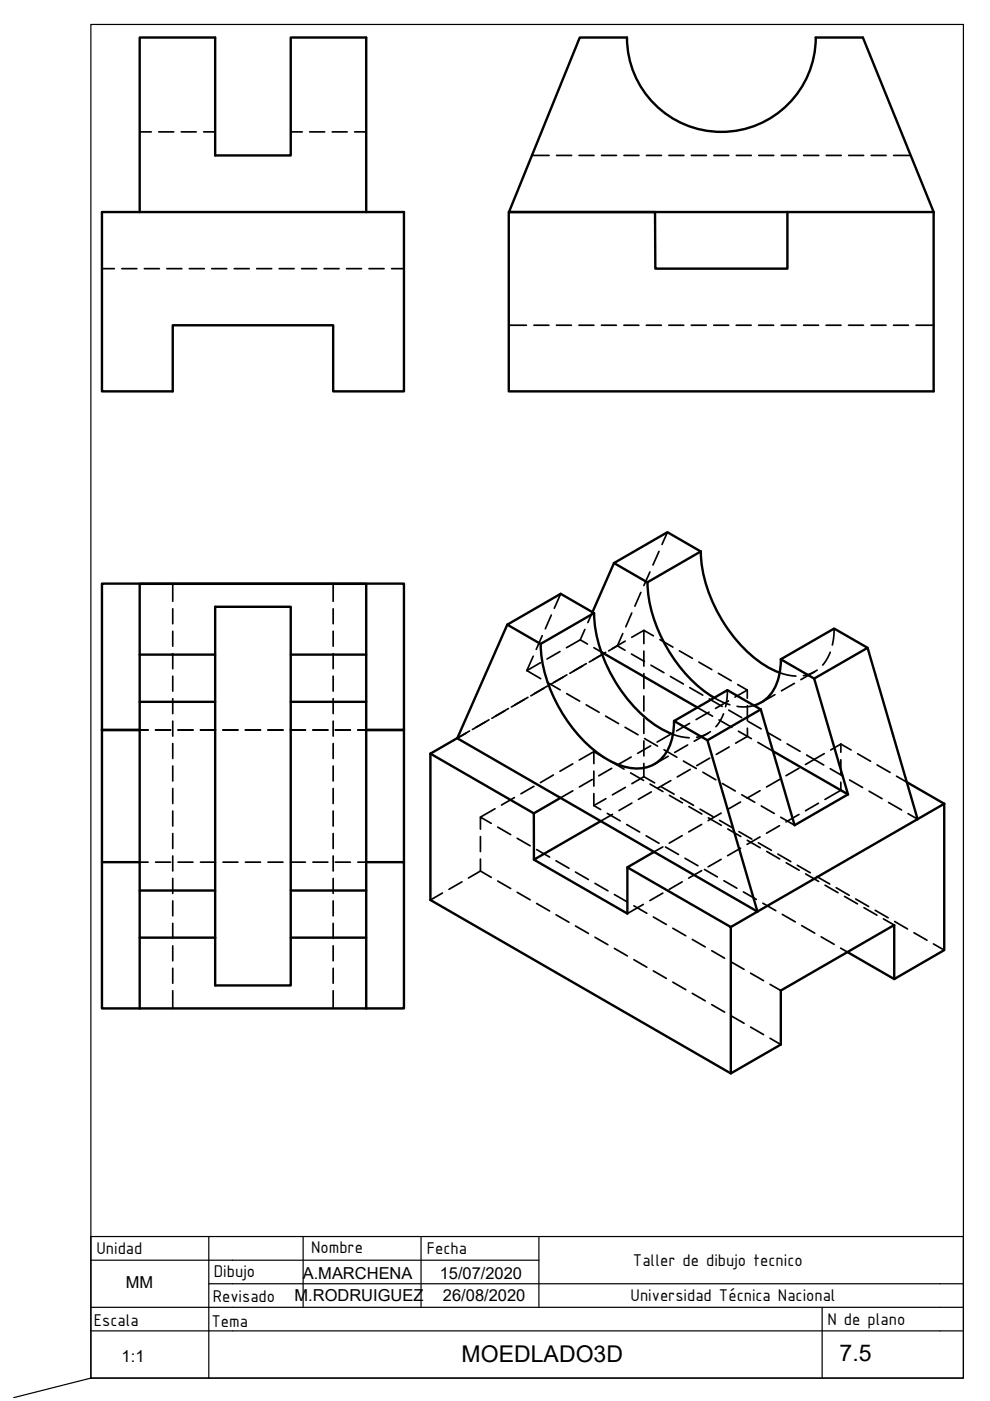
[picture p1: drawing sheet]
<svg xmlns="http://www.w3.org/2000/svg" width="210mm" height="297mm" viewBox="0 0 210 297" stroke-linecap="round" stroke-linejoin="round" font-family="sans-serif">
<!-- layer: MD_Visible -->
<g fill="none" stroke="#000" stroke-width=".51">
<path d="M21.6 45h64v38h-15v-14h-34v14h-15zM29.6 45v-37h16v25h16v-25h16v37M166.9 45v12h-28v-12h-31v38h90.1v-38M166.9 45h-59l15-37 10-.1a20 20 0 0 0 20 20.1 20 20 0 0 0 20.1-20.1l10 .1 15 37M166.9 45h31.1M130.2 119.4l-4.6 10.4M148.6 116.9l-7.1-4.1-11.3 6.6M148.6 116.9l-11.3 6.6-7.1-4.1M148.6 116.9a31.4 31.4 0 0 0 13.6 24.2l3.1 1.5M29.6 138.8v-15h48v15M45.6 128.7h16v80.2h-16zM45.6 138.8h-16v10"/>
<path d="M61.6 138.8h16v10M107.6 132.4l11.3-6.5 7 4.1-11.3 6.5zM107.6 132.4l-10.6 24.1 41.7 24.1M114.6 136.5a31.2 31.2 0 0 0 14.2 24.5 10.9 10.9 0 0 0 9 1.5 8.7 8.7 0 0 0 5-8l.1-1.7M126 130a31.4 31.4 0 0 0 13.6 24.2l3.1 1.5M127.5 138.2l20.4 11.8M137.3 123.4a31.2 31.2 0 0 0 14.1 24.5M165.6 139.8l7 4.1 7.2 24.5M165.6 139.8l11.3-6.5 7 4.1-11.3 6.5M165.6 139.8a10.4 10.4 0 0 1-3.9 8.9l-1.8 .9M183.9 137.4l10.6 36.3M21.6 154.7v-31h64v31h-8"/>
<path d="M21.6 154.7h8M21.6 154.7v28.1M21.6 154.8h8M45.6 148.8h-16v40M61.6 148.8h16v40M77.6 154.8h8M85.6 154.7v28.1M91.3 159.8v31l63.6 36.8M91.3 159.8l21.9 12.6M97 156.5l-5.7 3.3M142.9 152.9l11.3-6.6 7.1 4.1-11.3 6.6zM150 157l10.6 36.3 33.9-19.6"/>
<path d="M161.3 150.4l7.2 24.6 11.3-6.6M163.9 159.3l15.9 9.1M113.2 172.4v9.9M118.8 169.2l-5.6 3.2M127.4 174.1l-14.2 8.2 19.8 11.4v-9.8M192.2 165.8l8 4.6M200.2 170.4v31l-10.6 6.2v-11.5l-24 13.9v11.5l-10.7 6.1v-31M200.2 170.4l-5.7 3.3M29.6 182.8h-8v31h8M29.6 198.8v15M45.6 188.8h-16v10h16M61.6 188.8h16v10h-16"/>
<path d="M77.6 182.8h8v31h-8M77.6 198.8v15M133 183.9l5.7-3.3 21.9 12.7-5.7 3.3zM29.6 213.8h48M179.7 201.9l9.9 5.7"/>
</g>
<!-- layer: MD_Oculto -->
<g fill="none" stroke="#000" stroke-width=".36">
<path d="M29.6 28h2.5M33.7 28h3.1M38.4 28h3.2M43.2 28h2.4M61.6 28h2.5M65.7 28h3.1M70.4 28h3.2M75.2 28h2.4M112.8 33h3.6M118 33h3.2M122.8 33h3.1M127.5 33h3.2"/>
<path d="M132.3 33h3.2M137.1 33h3.1M141.8 33h3.2M146.6 33h3.2M151.3 33h3.2M156.1 33h3.2M160.9 33h3.1M165.6 33h3.2M170.4 33h3.2M175.2 33h3.2M179.9 33h3.2M184.7 33h3.2"/>
<path d="M189.5 33h3.6M21.6 45h2.6M21.6 57h2.6M25.8 45h3.2M25.8 57h3.2M30.6 45h3.2M30.6 57h3.2M35.4 45h3.2M35.4 57h3.2M40.1 45h3.2M40.1 57h3.2M44.9 45h3.2"/>
<path d="M44.9 57h3.2M49.7 45h3.1M49.7 57h3.1M54.4 45h3.2M54.4 57h3.2M59.2 45h3.2M59.2 57h3.2M64 45h3.1M64 57h3.1M68.7 45h3.2M68.7 57h3.2M73.5 45h3.2"/>
<path d="M73.5 57h3.2M78.2 45h3.2M78.2 57h3.2M83 45h2.6M83 57h2.6M107.9 69h3.7M113.2 69h3.2M118 69h3.1M122.8 69h3.1M127.5 69h3.2M132.3 69h3.2M137 69h3.2"/>
<path d="M141.8 69h3.2M146.6 69h3.1M151.3 69h3.2M156.1 69h3.2M160.9 69h3.1M165.6 69h3.2M170.4 69h3.2M175.1 69h3.2M179.9 69h3.2M184.7 69h3.2M189.4 69h3.2M194.2 69h3.8"/>
<path d="M139.7 116.9l-1.3 2.9M141.5 112.8l-1.1 2.6M36.6 123.7v3.8M36.6 129.1v3.1M36.6 133.8v3.2M36.6 138.6v3.2M70.6 123.7v3.8M70.6 129.1v3.1M70.6 133.8v3.2M70.6 138.6v3.2M113.1 139.1l-1.4 3.1M115 134.8l-1.3 2.9"/>
<path d="M116.9 130.4l-1.3 2.9M118.7 138.1l-2.7 1.6M118.9 125.9l-1.4 3.1M123 135.7l1.6 .8M123 135.7l-2.9 1.6M124 133.5l-1 2.2M125.6 129.8l-1 2.2M125.9 137.3l1.6 .9M127.7 138.8l-2.8 1.6M128.4 138.3l-2.7 1.6M130.9 136.9l1.6 1M132 134.3l-1.1 2.6-1.9 1.1"/>
<path d="M132.6 135.9l-2.8 1.6M133.9 138.7l2.7 1.6M133.9 130l-1.2 2.9M135.9 125.6l-1.3 2.9M136.5 133.6l-2.6 1.5M136.5 138v3.2M137.8 121.3l-1.3 2.9M138.5 134.8l-2-1.2v2.9M139.9 135.6l2.8 1.6M144 138l2.8 1.6M176 138.3l-.5 1.1-1.1 1.6M176.9 133.3l-.2 2-.2 1.5"/>
<path d="M29.6 154.7h1.8M29.6 154.8h1.8M33 154.7h3.2M33 154.8h3.2M36.6 143.4v3.1M36.6 148.1v3.2M36.6 152.9v3.2M36.6 157.6v3.2M37.7 154.7h3.2M37.7 154.8h3.2M42.5 154.7h3.2M42.5 154.8h3.2"/>
<path d="M47.3 154.7h3.1M47.3 154.8h3.1M52 154.7h3.2M52 154.8h3.2M56.8 154.7h3.2M56.8 154.8h3.2M61.6 154.7h3.2M61.6 154.8h3.2M66.3 154.7h3.2M66.3 154.8h3.2M70.6 143.4v3.1M70.6 148.1v3.2"/>
<path d="M70.6 152.9v3.2M70.6 157.6v3.2M71.1 154.7h3.2M71.1 154.8h3.2M75.9 154.7h1.7M75.9 154.8h1.7M98.8 155.5l-1.8 1M99.6 155l-2.6 1.5M103.7 152.6l-3.5 2.1M107.8 150.2l-3.5 2.1M111.7 142.2l2.9 1.7M111.9 147.8l-3.5 2.1"/>
<path d="M114.6 140.5l-2.9 1.7M115.3 145.9l-2.7 1.6M116 144.7l2.8 1.6M116.1 145.5l-2.8 1.5M119.4 143.6l-2.7 1.5M120.1 147.1l2.8 1.6M120.2 143.1l-2.8 1.6M123.6 141.2l-2.8 1.6M124.3 149.4l2.7 1.6M124.3 140.7l-2.7 1.6M125.9 159.4l-3.1 1.7M125.9 159.4l2.3 1.3"/>
<path d="M125.9 159.4v2.5M128.4 151.8l2.8 1.6M132.5 154.2l2.8 1.6M136.5 142.8v3.2M136.5 147.6v3.1M136.5 152.3v3.2M136.5 157.1v3.2M136.7 156.6l2.7 1.6M138 158.1l-2.8 1.6M138 141l2.8 1.6M140.8 159l2.7 1.5M142.1 155.7l-2.8 1.6"/>
<path d="M142.1 143.4l2.8 1.6M142.7 155.7l1.7 .5 1.7 .2M145.8 157.9l-2.7 1.6M146.2 153.4l-2.7 1.6M146.2 145.8l2.8 1.6M147.9 150l3.2 1.8M148.2 140.4l2.7 1.6M150.1 155.5l-2.9 1.7M150.3 151l-2.7 1.6M150.4 148.2l2.7 1.6M150.6 155.1l-1.5 .9-1.4 .3M151.4 148l1.8 .9 1.5 .5"/>
<path d="M152.3 142.7l2.7 1.6M152.4 152.6l2.8 1.6M153.4 151.3l-.5 1.2-1.1 1.6M154.2 146.3l-.1 2-.3 1.5M154.5 148.6l-2.8 1.6M154.5 150.6l2.8 1.5M154.6 158.4l-2.7 1.6M156.4 145.1l2 1.2M156.6 155l2.7 1.6M158.4 146.3l-2.6 1.5M158.4 146.3v1.7M158.5 149.6v3.2"/>
<path d="M158.5 154.4v1.7l-2.5 1.5M158.6 153l2.8 1.5M159.9 149.6l-1.5 .3-2.1-.1M160.7 157.4l3.2 1.9M162.8 155.3l2.7 1.6M164.3 147.3l-2.9 1.6M165.3 142.6l1.7 .5 1.7 .2M166.9 157.7l2.7 1.6M168.4 144.9l-2.7 1.6M172.7 142.4l-2.9 1.7M173.3 142.1l-1.6 .8-1.4 .4M174.8 159.8l-2.2 1.2"/>
<path d="M178.3 157.8l2.2 1.2M178.3 157.8l-2.2 1.2M178.3 157.8v1.7M181.8 159.8l2.8 1.6M36.6 162.4v3.2M36.6 167.2v3.2M36.6 172v3.1M36.6 176.7v3.2M70.6 162.4v3.2M70.6 167.2v3.2M70.6 172v3.1M70.6 176.7v3.2"/>
<path d="M101.9 177.4v3.2M104.1 174.6l-2.2-1.4v2.6M105 171.5l-3.1 1.7M105.5 175.4l2.8 1.6M109.1 169.1l-2.8 1.6M109.7 177.7l2.7 1.6M113.2 166.7l-2.7 1.6M117.3 164.3l-2.7 1.6M121.4 161.9l-2.7 1.6M121.5 167.7l-2.7 1.5M125.6 165.3l-2.8 1.6M125.9 163.5v3.2"/>
<path d="M125.9 168.3v2.5M125.9 170.8l1.5 .8M128.5 169.3l-2.6 1.5M128.7 172.4l2.8 1.6M129.6 161.5l2.7 1.6M129.7 162.9l-2.8 1.6M129.9 172.7l-2.5 1.4M132.6 166.9l-2.8 1.6M132.9 174.8l2.7 1.6M133.7 163.9l2.7 1.6M133.8 160.5l-2.7 1.6M134 170.3l-2.8 1.6"/>
<path d="M136.5 164.7l-2.5 1.5M136.5 164.7l2.3 1.3M136.5 161.9v2.8M137 177.2l2.7 1.6M137.8 166.2l2.8 1.6M138.1 167.9l-2.8 1.6M140.2 166.8l2.7 1.6M140.5 179.6l-1.8 1M141.1 179.6l2.8 1.6M141.7 160.3l-2.9 1.7M141.9 168.6l2.8 1.6M142.2 165.5l-2.7 1.6"/>
<path d="M144.3 169.2l2.8 1.6M144.6 177.2l-2.7 1.6M144.9 161.4l2.7 1.5M146.1 171l2.7 1.6M146.4 163.1l-2.8 1.6M148.4 171.6l2.8 1.5M148.8 174.8l-2.8 1.6M149 163.7l2.8 1.6M150.2 173.4l2.7 1.6M150.5 160.7l-2.8 1.6M152.6 173.9l2.7 1.6M152.9 172.4l-2.8 1.6"/>
<path d="M153.1 166.1l2.8 1.6M154.3 175.8l2.8 1.6M156.7 176.3l2.7 1.6M157 179.8l-2.7 1.6M157 170l-2.7 1.6M157.3 168.5l2.7 1.6M158.4 178.2l2.8 1.5M160.8 178.7l2.7 1.6M161.1 177.4l-2.7 1.6M161.1 167.6l-2.7 1.6M161.4 170.9l2.8 1.6M165.3 175.1l-2.8 1.6"/>
<path d="M165.3 165.3l-2.8 1.6M165.5 173.3l3 1.7M169.4 172.7l-2.7 1.6M169.4 162.9l-2.7 1.6M171 160.1l1.6 .9M172.6 161l2.1 1.2M172.6 161l-1.8 1.1M173.5 170.3l-2.7 1.6M176 163l2.8 1.6M178.3 165.8v1.8l-3.4 1.9M178.3 161.1v3.2M180.1 165.4l2.8 1.6"/>
<path d="M184.3 167.7l2.7 1.6M186 162.2l2.7 1.6M188.4 170.1l2.7 1.6M190.1 164.6l2.1 1.2M192.5 172.5l2 1.2M29.6 182.8h1.8M33 182.8h3.2M36.6 181.5v3.2M36.6 186.2v3.2M36.6 191v3.2M36.6 195.8v3.1M37.7 182.8h3.2"/>
<path d="M42.5 182.8h3.2M47.3 182.8h3.1M52 182.8h3.2M56.8 182.8h3.2M61.6 182.8h3.2M66.3 182.8h3.2M70.6 181.5v3.2M70.6 186.2v3.2M70.6 191v3.2M70.6 195.8v3.1M71.1 182.8h3.2M75.9 182.8h1.7"/>
<path d="M93.8 189.3l-2.5 1.5M97.9 187l-2.7 1.6M101.9 182.1v2.6M101.9 184.7l2.2 1.3M101.9 184.7l-2.6 1.5M105.5 186.8l2.8 1.6M109.7 189.2l2.7 1.6M113.8 180.1l2.7 1.6M113.8 191.6l2.7 1.5M117.9 182.5l2.7 1.6M117.9 194l2.7 1.5M122 184.9l2.8 1.6"/>
<path d="M122 196.3l2.8 1.6M126.1 187.3l2.8 1.6M126.1 198.7l2.8 1.6M130.3 189.7l2.7 1.5M134.4 192l2.7 1.6M136.4 191.7l-3.4 2M138.5 194.4l2.8 1.6M140.5 189.4l-2.7 1.5M142.6 196.8l2.8 1.6M144.6 187l-2.7 1.6M145.2 182l2.8 1.6M146.8 199.2l2.7 1.6"/>
<path d="M148.8 184.6l-2.8 1.6M149.4 184.3l2.7 1.6M152.9 182.2l-2.8 1.6M153.5 186.7l2.7 1.6M157.6 189.1l2.8 1.6M161.7 191.5l2.8 1.6M162.6 180.5l2.7 1.6M164.9 181.1l2.8 1.6M165.9 193.9l2.7 1.6M166.7 182.9l2.7 1.6M169 183.5l2.8 1.5M170 196.3l2.7 1.5"/>
<path d="M170.8 185.3l2.8 1.6M173.2 185.8l2.7 1.6M174.1 198.6l2.8 1.6M174.9 187.7l2.8 1.6M177.3 188.2l2.8 1.6M179.1 190.1l2.7 1.5M181.4 190.6l2.8 1.6M183.2 192.4l2.7 1.6M185.6 193l2.7 1.6M187.3 194.8l2.3 1.3M189.7 195.4l2.7 1.6M193.8 197.8l2.7 1.5"/>
<path d="M36.6 200.5v3.2M36.6 205.3v3.2M36.6 210.1v3.7M70.6 200.5v3.2M70.6 205.3v3.2M70.6 210.1v3.7M130.3 201.1l2.7 1.6M134.4 203.5l2.7 1.6M138.5 205.8l2.8 1.6M142.6 208.2l2.8 1.6M146.8 210.6l2.7 1.6M150.9 201.6l2.7 1.6"/>
<path d="M150.9 213l2.7 1.6M155 203.9l2.8 1.6M155 215.4l2.8 1.6M159.1 206.3l2.8 1.6M159.1 217.8l2.8 1.6M163.3 208.7l2.3 1.3M178.2 201l1.5 .9M197.9 200.1l2.3 1.3M163.3 220.1l2.3 1.4"/>
</g>
<!-- layer: CajetinAtributos -->
<path d="M19.3 267.2h95M19.3 277.2h180M44.3 272.2h155M44.3 262.2v30M64.3 262.2v15M89.3 262.2v15M114.3 262.2v15M199.3 262.2h-180v30l-16.4 4.1M19.3 282.2h180" fill="none" stroke="#000" stroke-width=".25"/>
<!-- layer: Cotas -->
<path d="M19.3 5.2h185v287h-185z" fill="none" stroke="#000" stroke-width=".25"/>
<!-- layer: CajetinLine -->
<path d="M174.3 277.2v15M199.3 272.2h5v20h-185M199.3 262.2h5v10M199.3 277.2h5M199.3 282.2h5" fill="none" stroke="#000" stroke-width=".25"/>
<g font-size="4.9">
<text x="97.9" y="288.8">MOEDLADO3D</text>
<text x="178" y="288.5">7.5</text>
</g>
<g font-size="3.9">
<text x="20.5" y="265.8">Unidad</text>
<text x="66" y="265.6">Nombre</text>
<text x="90.5" y="265.9">Fecha</text>
<text x="134.2" y="268.4">Taller de dibujo tecnico</text>
<text x="45.3" y="270.7">Dibujo</text>
<text x="133.7" y="275.9">Universidad Técnica Nacional</text>
<text x="19.9" y="281.1">Escala</text>
<text x="44.8" y="281.3">Tema</text>
<text x="45.1" y="276.1">Revisado</text>
<text x="175.4" y="280.9">N de plano</text>
</g>
<g font-size="3.5">
<text x="26.7" y="273.2">MM</text>
<text x="62.4" y="275.8">M.RODRUIGUEZ</text>
<text x="64.2" y="271.1">A.MARCHENA</text>
<text x="93.2" y="271.1">15/07/2020</text>
<text x="93.9" y="275.9">26/08/2020</text>
<text x="25.8" y="288.8">1:1</text>
</g>
</svg>
